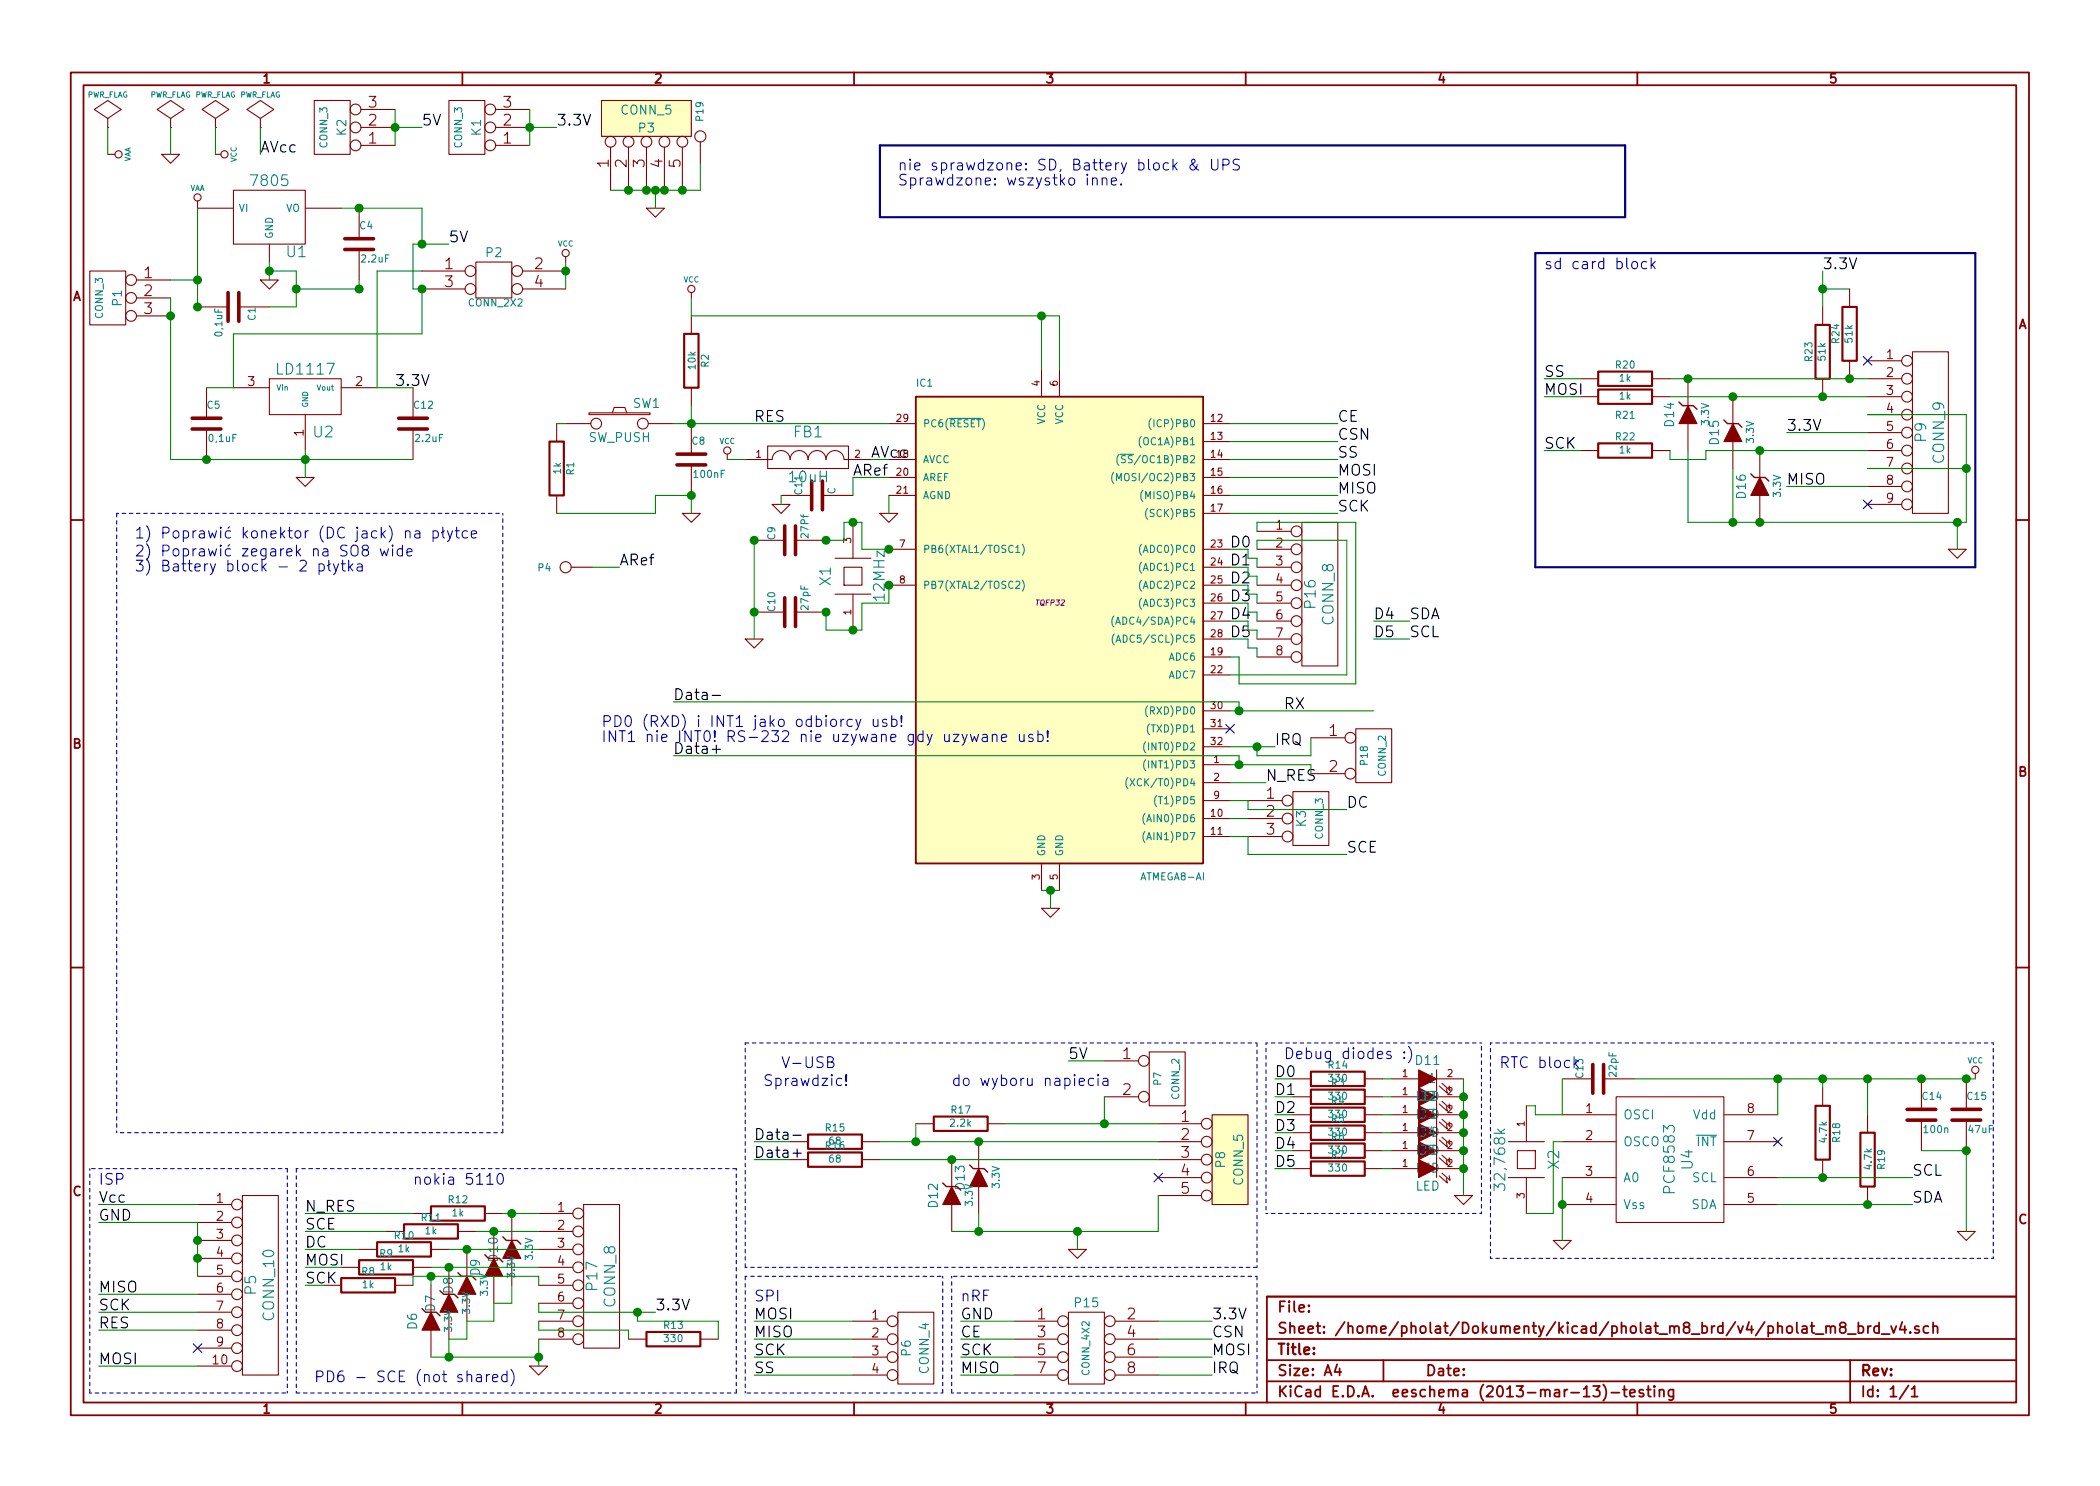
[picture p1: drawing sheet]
EESchema Schematic File Version 2
LIBS:7805
LIBS:power
LIBS:device
LIBS:transistors
LIBS:conn
LIBS:linear
LIBS:regul
LIBS:74xx
LIBS:cmos4000
LIBS:adc-dac
LIBS:memory
LIBS:xilinx
LIBS:special
LIBS:microcontrollers
LIBS:dsp
LIBS:microchip
LIBS:analog_switches
LIBS:motorola
LIBS:texas
LIBS:intel
LIBS:audio
LIBS:interface
LIBS:digital-audio
LIBS:philips
LIBS:display
LIBS:cypress
LIBS:siliconi
LIBS:opto
LIBS:atmel
LIBS:contrib
LIBS:valves
LIBS:ld1117
LIBS:pcf8583
LIBS:mcp73811
LIBS:pholat_m8_brd_v4-cache
EELAYER 24 0
EELAYER END
$Descr A4 11693 8268
encoding utf-8
Sheet 1 1
Title ""
Date ""
Rev ""
Comp ""
Comment1 ""
Comment2 ""
Comment3 ""
Comment4 ""
$EndDescr
$Comp
L ATMEGA8-AI IC1
U 1 1
P 5850 3350
F 0 "IC1" H 5100 4550 40  0000 L BNN
F 1 "ATMEGA8-AI" H 6350 1800 40  0000 L BNN
F 2 "TQFP32" H 5850 3350 30  0000 C CIN
F 3 "" H 5850 3350 60  0000 C CNN
	1    5850 3350
	1    0    0    -1  
$EndComp
$Comp
L R R2
U 1 1
P 3850 2000
F 0 "R2" V 3930 2000 40  0000 C CNN
F 1 "10k" V 3857 2001 40  0000 C CNN
F 2 "" V 3780 2000 30  0000 C CNN
F 3 "" H 3850 2000 30  0000 C CNN
	1    3850 2000
	1    0    0    -1  
$EndComp
$Comp
L C C8
U 1 1
P 3850 2550
F 0 "C8" H 3850 2650 40  0000 L CNN
F 1 "100nF" H 3856 2465 40  0000 L CNN
F 2 "" H 3888 2400 30  0000 C CNN
F 3 "" H 3850 2550 60  0000 C CNN
	1    3850 2550
	1    0    0    -1  
$EndComp
$Comp
L VCC #PWR01
U 1 1
P 3150 1450
F 0 "#PWR01" H 3150 1550 30  0001 C CNN
F 1 "VCC" H 3150 1550 30  0000 C CNN
F 2 "" H 3150 1450 60  0000 C CNN
F 3 "" H 3150 1450 60  0000 C CNN
	1    3150 1450
	1    0    0    -1  
$EndComp
$Comp
L VCC #PWR02
U 1 1
P 3850 1650
F 0 "#PWR02" H 3850 1750 30  0001 C CNN
F 1 "VCC" H 3850 1750 30  0000 C CNN
F 2 "" H 3850 1650 60  0000 C CNN
F 3 "" H 3850 1650 60  0000 C CNN
	1    3850 1650
	1    0    0    -1  
$EndComp
$Comp
L GND #PWR03
U 1 1
P 3850 2850
F 0 "#PWR03" H 3850 2850 30  0001 C CNN
F 1 "GND" H 3850 2780 30  0001 C CNN
F 2 "" H 3850 2850 60  0000 C CNN
F 3 "" H 3850 2850 60  0000 C CNN
	1    3850 2850
	1    0    0    -1  
$EndComp
$Comp
L GND #PWR04
U 1 1
P 4950 2850
F 0 "#PWR04" H 4950 2850 30  0001 C CNN
F 1 "GND" H 4950 2780 30  0001 C CNN
F 2 "" H 4950 2850 60  0000 C CNN
F 3 "" H 4950 2850 60  0000 C CNN
	1    4950 2850
	1    0    0    -1  
$EndComp
$Comp
L VCC #PWR05
U 1 1
P 4050 2550
F 0 "#PWR05" H 4050 2650 30  0001 C CNN
F 1 "VCC" H 4050 2650 30  0000 C CNN
F 2 "" H 4050 2550 60  0000 C CNN
F 3 "" H 4050 2550 60  0000 C CNN
	1    4050 2550
	1    0    0    -1  
$EndComp
$Comp
L GND #PWR06
U 1 1
P 5850 5050
F 0 "#PWR06" H 5850 5050 30  0001 C CNN
F 1 "GND" H 5850 4980 30  0001 C CNN
F 2 "" H 5850 5050 60  0000 C CNN
F 3 "" H 5850 5050 60  0000 C CNN
	1    5850 5050
	1    0    0    -1  
$EndComp
$Comp
L QUARTZCMS4 X1
U 1 1
P 4750 3200
F 0 "X1" H 4750 3350 60  0000 C CNN
F 1 "12MHz" H 4750 3050 60  0000 C CNN
F 2 "" H 4750 3200 60  0000 C CNN
F 3 "" H 4750 3200 60  0000 C CNN
	1    4750 3200
	0    -1   -1   0   
$EndComp
$Comp
L C C9
U 1 1
P 4400 3000
F 0 "C9" H 4400 3100 40  0000 L CNN
F 1 "27Pf" H 4406 2915 40  0000 L CNN
F 2 "" H 4438 2850 30  0000 C CNN
F 3 "" H 4400 3000 60  0000 C CNN
	1    4400 3000
	0    -1   -1   0   
$EndComp
$Comp
L C C10
U 1 1
P 4400 3400
F 0 "C10" H 4400 3500 40  0000 L CNN
F 1 "27pF" H 4406 3315 40  0000 L CNN
F 2 "" H 4438 3250 30  0000 C CNN
F 3 "" H 4400 3400 60  0000 C CNN
	1    4400 3400
	0    -1   -1   0   
$EndComp
$Comp
L GND #PWR07
U 1 1
P 4200 3550
F 0 "#PWR07" H 4200 3550 30  0001 C CNN
F 1 "GND" H 4200 3480 30  0001 C CNN
F 2 "" H 4200 3550 60  0000 C CNN
F 3 "" H 4200 3550 60  0000 C CNN
	1    4200 3550
	1    0    0    -1  
$EndComp
$Comp
L C C11
U 1 1
P 4550 2750
F 0 "C11" H 4550 2850 40  0000 L CNN
F 1 "C" H 4556 2665 40  0000 L CNN
F 2 "" H 4588 2600 30  0000 C CNN
F 3 "" H 4550 2750 60  0000 C CNN
	1    4550 2750
	0    -1   -1   0   
$EndComp
$Comp
L GND #PWR08
U 1 1
P 4350 2800
F 0 "#PWR08" H 4350 2800 30  0001 C CNN
F 1 "GND" H 4350 2730 30  0001 C CNN
F 2 "" H 4350 2800 60  0000 C CNN
F 3 "" H 4350 2800 60  0000 C CNN
	1    4350 2800
	1    0    0    -1  
$EndComp
$Comp
L FILTER FB1
U 1 1
P 4500 2550
F 0 "FB1" H 4500 2700 60  0000 C CNN
F 1 "10uH" H 4500 2450 60  0000 C CNN
F 2 "" H 4500 2550 60  0000 C CNN
F 3 "" H 4500 2550 60  0000 C CNN
	1    4500 2550
	1    0    0    -1  
$EndComp
$Comp
L SW_PUSH SW1
U 1 1
P 3450 2350
F 0 "SW1" H 3600 2460 50  0000 C CNN
F 1 "SW_PUSH" H 3450 2270 50  0000 C CNN
F 2 "" H 3450 2350 60  0000 C CNN
F 3 "" H 3450 2350 60  0000 C CNN
	1    3450 2350
	1    0    0    -1  
$EndComp
Text Label 7450 2550 0    60   ~ 0
SS
Text Label 7450 2650 0    60   ~ 0
MOSI
Text Label 7450 2750 0    60   ~ 0
MISO
Text Label 7450 2850 0    60   ~ 0
SCK
Text Label 550  6700 0    60   ~ 0
Vcc
Text Label 550  6800 0    60   ~ 0
GND
Text Label 550  7600 0    60   ~ 0
MOSI
Text Label 550  7200 0    60   ~ 0
MISO
Text Label 550  7300 0    60   ~ 0
SCK
Text Label 550  7400 0    60   ~ 0
RES
Text Label 4200 2350 0    60   ~ 0
RES
$Comp
L CONN_1 P4
U 1 1
P 3150 3150
F 0 "P4" H 3230 3150 40  0000 L CNN
F 1 "CONN_1" H 3150 3205 30  0001 C CNN
F 2 "" H 3150 3150 60  0000 C CNN
F 3 "" H 3150 3150 60  0000 C CNN
	1    3150 3150
	-1   0    0    1   
$EndComp
Text Label 3450 3150 0    60   ~ 0
ARef
Text Label 4750 2650 0    60   ~ 0
ARef
$Comp
L 7805 U1
U 1 1
P 1500 1200
F 0 "U1" H 1650 1004 60  0000 C CNN
F 1 "7805" H 1500 1400 60  0000 C CNN
F 2 "" H 1500 1200 60  0000 C CNN
F 3 "" H 1500 1200 60  0000 C CNN
	1    1500 1200
	1    0    0    -1  
$EndComp
$Comp
L GND #PWR09
U 1 1
P 1500 1550
F 0 "#PWR09" H 1500 1550 30  0001 C CNN
F 1 "GND" H 1500 1480 30  0001 C CNN
F 2 "" H 1500 1550 60  0000 C CNN
F 3 "" H 1500 1550 60  0000 C CNN
	1    1500 1550
	1    0    0    -1  
$EndComp
$Comp
L C C1
U 1 1
P 1300 1700
F 0 "C1" H 1300 1800 40  0000 L CNN
F 1 "0,1uF" H 1306 1615 40  0000 L CNN
F 2 "" H 1338 1550 30  0000 C CNN
F 3 "" H 1300 1700 60  0000 C CNN
	1    1300 1700
	0    1    1    0   
$EndComp
$Comp
L CONN_2X2 P2
U 1 1
P 2750 1550
F 0 "P2" H 2750 1700 50  0000 C CNN
F 1 "CONN_2X2" H 2760 1420 40  0000 C CNN
F 2 "" H 2750 1550 60  0000 C CNN
F 3 "" H 2750 1550 60  0000 C CNN
	1    2750 1550
	1    0    0    -1  
$EndComp
$Comp
L C C4
U 1 1
P 2000 1350
F 0 "C4" H 2000 1450 40  0000 L CNN
F 1 "2.2uF" H 2006 1265 40  0000 L CNN
F 2 "" H 2038 1200 30  0000 C CNN
F 3 "" H 2000 1350 60  0000 C CNN
	1    2000 1350
	1    0    0    -1  
$EndComp
$Comp
L C C5
U 1 1
P 1150 2350
F 0 "C5" H 1150 2450 40  0000 L CNN
F 1 "0,1uF" H 1156 2265 40  0000 L CNN
F 2 "" H 1188 2200 30  0000 C CNN
F 3 "" H 1150 2350 60  0000 C CNN
	1    1150 2350
	1    0    0    -1  
$EndComp
Text Label 2200 2150 0    60   ~ 0
3.3V
Text Label 2500 1350 0    60   ~ 0
5V
Text Label 4200 7350 0    60   ~ 0
MOSI
Text Label 4200 7450 0    60   ~ 0
MISO
Text Label 4200 7550 0    60   ~ 0
SCK
Text Label 4200 7650 0    60   ~ 0
SS
$Comp
L CONN_4X2 P15
U 1 1
P 6050 7500
F 0 "P15" H 6050 7750 50  0000 C CNN
F 1 "CONN_4X2" V 6050 7500 40  0000 C CNN
F 2 "" H 6050 7500 60  0000 C CNN
F 3 "" H 6050 7500 60  0000 C CNN
	1    6050 7500
	1    0    0    -1  
$EndComp
Text Label 5350 7350 0    60   ~ 0
GND
Text Label 6750 7650 0    60   ~ 0
IRQ
Text Label 6750 7550 0    60   ~ 0
MOSI
Text Label 6750 7450 0    60   ~ 0
CSN
Text Label 6750 7350 0    60   ~ 0
3.3V
Text Label 5350 7450 0    60   ~ 0
CE
Text Label 5350 7550 0    60   ~ 0
SCK
Text Label 5350 7650 0    60   ~ 0
MISO
Text Notes 550  6600 0    60   ~ 0
ISP
Text Notes 4200 7250 0    60   ~ 0
SPI
Text Notes 5350 7250 0    60   ~ 0
nRF
$Comp
L VAA #PWR010
U 1 1
P 1100 1150
F 0 "#PWR010" H 1100 1210 30  0001 C CNN
F 1 "VAA" H 1100 1260 30  0000 C CNN
F 2 "" H 1100 1150 60  0000 C CNN
F 3 "" H 1100 1150 60  0000 C CNN
	1    1100 1150
	1    0    0    -1  
$EndComp
$Comp
L CONN_3 K1
U 1 1
P 2600 700
F 0 "K1" V 2550 700 50  0000 C CNN
F 1 "CONN_3" V 2650 700 40  0000 C CNN
F 2 "" H 2600 700 60  0000 C CNN
F 3 "" H 2600 700 60  0000 C CNN
	1    2600 700 
	-1   0    0    1   
$EndComp
Text Label 3100 700  0    60   ~ 0
3.3V
$Comp
L CONN_3 K2
U 1 1
P 1850 700
F 0 "K2" V 1800 700 50  0000 C CNN
F 1 "CONN_3" V 1900 700 40  0000 C CNN
F 2 "" H 1850 700 60  0000 C CNN
F 3 "" H 1850 700 60  0000 C CNN
	1    1850 700 
	-1   0    0    1   
$EndComp
Text Label 2350 700  0    60   ~ 0
5V
$Comp
L GND #PWR011
U 1 1
P 3650 1150
F 0 "#PWR011" H 3650 1150 30  0001 C CNN
F 1 "GND" H 3650 1080 30  0001 C CNN
F 2 "" H 3650 1150 60  0000 C CNN
F 3 "" H 3650 1150 60  0000 C CNN
	1    3650 1150
	1    0    0    -1  
$EndComp
Text Label 7100 4150 0    60   ~ 0
IRQ
Text Label 7450 2450 0    60   ~ 0
CSN
Text Label 7450 2350 0    60   ~ 0
CE
$Comp
L CONN_8 P16
U 1 1
P 7350 3300
F 0 "P16" V 7300 3300 60  0000 C CNN
F 1 "CONN_8" V 7400 3300 60  0000 C CNN
F 2 "" H 7350 3300 60  0000 C CNN
F 3 "" H 7350 3300 60  0000 C CNN
	1    7350 3300
	1    0    0    -1  
$EndComp
Text Label 7100 6100 0    60   ~ 0
D1
Text Label 7100 6200 0    60   ~ 0
D2
Text Label 7100 6300 0    60   ~ 0
D3
Text Label 7100 6400 0    60   ~ 0
D4
Text Label 7100 6500 0    60   ~ 0
D5
$Comp
L R R3
U 1 1
P 7450 6100
F 0 "R3" V 7530 6100 40  0000 C CNN
F 1 "330" V 7457 6101 40  0000 C CNN
F 2 "" V 7380 6100 30  0000 C CNN
F 3 "" H 7450 6100 30  0000 C CNN
	1    7450 6100
	0    -1   -1   0   
$EndComp
$Comp
L R R4
U 1 1
P 7450 6200
F 0 "R4" V 7530 6200 40  0000 C CNN
F 1 "330" V 7457 6201 40  0000 C CNN
F 2 "" V 7380 6200 30  0000 C CNN
F 3 "" H 7450 6200 30  0000 C CNN
	1    7450 6200
	0    -1   -1   0   
$EndComp
$Comp
L R R5
U 1 1
P 7450 6300
F 0 "R5" V 7530 6300 40  0000 C CNN
F 1 "330" V 7457 6301 40  0000 C CNN
F 2 "" V 7380 6300 30  0000 C CNN
F 3 "" H 7450 6300 30  0000 C CNN
	1    7450 6300
	0    -1   -1   0   
$EndComp
$Comp
L R R6
U 1 1
P 7450 6400
F 0 "R6" V 7530 6400 40  0000 C CNN
F 1 "330" V 7457 6401 40  0000 C CNN
F 2 "" V 7380 6400 30  0000 C CNN
F 3 "" H 7450 6400 30  0000 C CNN
	1    7450 6400
	0    -1   -1   0   
$EndComp
$Comp
L R R7
U 1 1
P 7450 6500
F 0 "R7" V 7530 6500 40  0000 C CNN
F 1 "330" V 7457 6501 40  0000 C CNN
F 2 "" V 7380 6500 30  0000 C CNN
F 3 "" H 7450 6500 30  0000 C CNN
	1    7450 6500
	0    -1   -1   0   
$EndComp
$Comp
L LED D1
U 1 1
P 7950 6100
F 0 "D1" H 7950 6200 50  0000 C CNN
F 1 "LED" H 7950 6000 50  0000 C CNN
F 2 "" H 7950 6100 60  0000 C CNN
F 3 "" H 7950 6100 60  0000 C CNN
	1    7950 6100
	1    0    0    -1  
$EndComp
$Comp
L LED D2
U 1 1
P 7950 6200
F 0 "D2" H 7950 6300 50  0000 C CNN
F 1 "LED" H 7950 6100 50  0000 C CNN
F 2 "" H 7950 6200 60  0000 C CNN
F 3 "" H 7950 6200 60  0000 C CNN
	1    7950 6200
	1    0    0    -1  
$EndComp
$Comp
L LED D3
U 1 1
P 7950 6300
F 0 "D3" H 7950 6400 50  0000 C CNN
F 1 "LED" H 7950 6200 50  0000 C CNN
F 2 "" H 7950 6300 60  0000 C CNN
F 3 "" H 7950 6300 60  0000 C CNN
	1    7950 6300
	1    0    0    -1  
$EndComp
$Comp
L LED D4
U 1 1
P 7950 6400
F 0 "D4" H 7950 6500 50  0000 C CNN
F 1 "LED" H 7950 6300 50  0000 C CNN
F 2 "" H 7950 6400 60  0000 C CNN
F 3 "" H 7950 6400 60  0000 C CNN
	1    7950 6400
	1    0    0    -1  
$EndComp
$Comp
L LED D5
U 1 1
P 7950 6500
F 0 "D5" H 7950 6600 50  0000 C CNN
F 1 "LED" H 7950 6400 50  0000 C CNN
F 2 "" H 7950 6500 60  0000 C CNN
F 3 "" H 7950 6500 60  0000 C CNN
	1    7950 6500
	1    0    0    -1  
$EndComp
$Comp
L GND #PWR012
U 1 1
P 8150 6650
F 0 "#PWR012" H 8150 6650 30  0001 C CNN
F 1 "GND" H 8150 6580 30  0001 C CNN
F 2 "" H 8150 6650 60  0000 C CNN
F 3 "" H 8150 6650 60  0000 C CNN
	1    8150 6650
	1    0    0    -1  
$EndComp
Text Label 7150 3950 0    60   ~ 0
RX
$Comp
L PWR_FLAG #FLG013
U 1 1
P 950 700
F 0 "#FLG013" H 950 795 30  0001 C CNN
F 1 "PWR_FLAG" H 950 880 30  0000 C CNN
F 2 "" H 950 700 60  0000 C CNN
F 3 "" H 950 700 60  0000 C CNN
	1    950  700 
	1    0    0    -1  
$EndComp
$Comp
L GND #PWR014
U 1 1
P 950 850
F 0 "#PWR014" H 950 850 30  0001 C CNN
F 1 "GND" H 950 780 30  0001 C CNN
F 2 "" H 950 850 60  0000 C CNN
F 3 "" H 950 850 60  0000 C CNN
	1    950  850 
	1    0    0    -1  
$EndComp
$Comp
L PWR_FLAG #FLG015
U 1 1
P 600 700
F 0 "#FLG015" H 600 795 30  0001 C CNN
F 1 "PWR_FLAG" H 600 880 30  0000 C CNN
F 2 "" H 600 700 60  0000 C CNN
F 3 "" H 600 700 60  0000 C CNN
	1    600  700 
	1    0    0    -1  
$EndComp
$Comp
L VAA #PWR016
U 1 1
P 600 850
F 0 "#PWR016" H 600 910 30  0001 C CNN
F 1 "VAA" H 600 960 30  0000 C CNN
F 2 "" H 600 850 60  0000 C CNN
F 3 "" H 600 850 60  0000 C CNN
	1    600  850 
	0    1    1    0   
$EndComp
$Comp
L R R1
U 1 1
P 3100 2600
F 0 "R1" V 3180 2600 40  0000 C CNN
F 1 "1k" V 3107 2601 40  0000 C CNN
F 2 "" V 3030 2600 30  0000 C CNN
F 3 "" H 3100 2600 30  0000 C CNN
	1    3100 2600
	1    0    0    -1  
$EndComp
Text Notes 2300 6600 0    60   ~ 0
nokia 5110
$Comp
L CONN_8 P17
U 1 1
P 3350 7100
F 0 "P17" V 3300 7100 60  0000 C CNN
F 1 "CONN_8" V 3400 7100 60  0000 C CNN
F 2 "" H 3350 7100 60  0000 C CNN
F 3 "" H 3350 7100 60  0000 C CNN
	1    3350 7100
	1    0    0    -1  
$EndComp
$Comp
L ZENER D10
U 1 1
P 2850 6950
F 0 "D10" H 2850 7050 50  0000 C CNN
F 1 "3.3V" H 2850 6850 40  0000 C CNN
F 2 "" H 2850 6950 60  0000 C CNN
F 3 "" H 2850 6950 60  0000 C CNN
	1    2850 6950
	0    -1   -1   0   
$EndComp
$Comp
L ZENER D9
U 1 1
P 2750 7050
F 0 "D9" H 2750 7150 50  0000 C CNN
F 1 "3.3V" H 2750 6950 40  0000 C CNN
F 2 "" H 2750 7050 60  0000 C CNN
F 3 "" H 2750 7050 60  0000 C CNN
	1    2750 7050
	0    -1   -1   0   
$EndComp
$Comp
L ZENER D8
U 1 1
P 2600 7150
F 0 "D8" H 2600 7250 50  0000 C CNN
F 1 "3.3V" H 2600 7050 40  0000 C CNN
F 2 "" H 2600 7150 60  0000 C CNN
F 3 "" H 2600 7150 60  0000 C CNN
	1    2600 7150
	0    -1   -1   0   
$EndComp
Text Label 3650 7300 0    60   ~ 0
3.3V
$Comp
L GND #PWR017
U 1 1
P 3000 7600
F 0 "#PWR017" H 3000 7600 30  0001 C CNN
F 1 "GND" H 3000 7530 30  0001 C CNN
F 2 "" H 3000 7600 60  0000 C CNN
F 3 "" H 3000 7600 60  0000 C CNN
	1    3000 7600
	1    0    0    -1  
$EndComp
$Comp
L R R13
U 1 1
P 3750 7450
F 0 "R13" V 3830 7450 40  0000 C CNN
F 1 "330" V 3757 7451 40  0000 C CNN
F 2 "" V 3680 7450 30  0000 C CNN
F 3 "" H 3750 7450 30  0000 C CNN
	1    3750 7450
	0    -1   -1   0   
$EndComp
$Comp
L ZENER D7
U 1 1
P 2500 7250
F 0 "D7" H 2500 7350 50  0000 C CNN
F 1 "3.3V" H 2500 7150 40  0000 C CNN
F 2 "" H 2500 7250 60  0000 C CNN
F 3 "" H 2500 7250 60  0000 C CNN
	1    2500 7250
	0    -1   -1   0   
$EndComp
$Comp
L ZENER D6
U 1 1
P 2400 7350
F 0 "D6" H 2400 7450 50  0000 C CNN
F 1 "3.3V" H 2400 7250 40  0000 C CNN
F 2 "" H 2400 7350 60  0000 C CNN
F 3 "" H 2400 7350 60  0000 C CNN
	1    2400 7350
	0    -1   -1   0   
$EndComp
$Comp
L R R12
U 1 1
P 2550 6750
F 0 "R12" V 2630 6750 40  0000 C CNN
F 1 "1k" V 2557 6751 40  0000 C CNN
F 2 "" V 2480 6750 30  0000 C CNN
F 3 "" H 2550 6750 30  0000 C CNN
	1    2550 6750
	0    -1   -1   0   
$EndComp
$Comp
L R R11
U 1 1
P 2400 6850
F 0 "R11" V 2480 6850 40  0000 C CNN
F 1 "1k" V 2407 6851 40  0000 C CNN
F 2 "" V 2330 6850 30  0000 C CNN
F 3 "" H 2400 6850 30  0000 C CNN
	1    2400 6850
	0    -1   -1   0   
$EndComp
$Comp
L R R10
U 1 1
P 2250 6950
F 0 "R10" V 2330 6950 40  0000 C CNN
F 1 "1k" V 2257 6951 40  0000 C CNN
F 2 "" V 2180 6950 30  0000 C CNN
F 3 "" H 2250 6950 30  0000 C CNN
	1    2250 6950
	0    -1   -1   0   
$EndComp
$Comp
L R R9
U 1 1
P 2150 7050
F 0 "R9" V 2230 7050 40  0000 C CNN
F 1 "1k" V 2157 7051 40  0000 C CNN
F 2 "" V 2080 7050 30  0000 C CNN
F 3 "" H 2150 7050 30  0000 C CNN
	1    2150 7050
	0    -1   -1   0   
$EndComp
$Comp
L R R8
U 1 1
P 2050 7150
F 0 "R8" V 2130 7150 40  0000 C CNN
F 1 "1k" V 2057 7151 40  0000 C CNN
F 2 "" V 1980 7150 30  0000 C CNN
F 3 "" H 2050 7150 30  0000 C CNN
	1    2050 7150
	0    -1   -1   0   
$EndComp
Text Label 1700 6750 0    60   ~ 0
N_RES
Text Label 1700 6950 0    60   ~ 0
DC
Text Label 1700 7150 0    60   ~ 0
SCK
Text Label 1700 7050 0    60   ~ 0
MOSI
$Comp
L CONN_2 P18
U 1 1
P 7650 4200
F 0 "P18" V 7600 4200 40  0000 C CNN
F 1 "CONN_2" V 7700 4200 40  0000 C CNN
F 2 "" H 7650 4200 60  0000 C CNN
F 3 "" H 7650 4200 60  0000 C CNN
	1    7650 4200
	1    0    0    -1  
$EndComp
$Comp
L CONN_3 K3
U 1 1
P 7300 4550
F 0 "K3" V 7250 4550 50  0000 C CNN
F 1 "CONN_3" V 7350 4550 40  0000 C CNN
F 2 "" H 7300 4550 60  0000 C CNN
F 3 "" H 7300 4550 60  0000 C CNN
	1    7300 4550
	1    0    0    -1  
$EndComp
Text Label 7050 4350 0    60   ~ 0
N_RES
Text Label 7500 4500 0    60   ~ 0
DC
$Comp
L PWR_FLAG #FLG018
U 1 1
P 1200 700
F 0 "#FLG018" H 1200 795 30  0001 C CNN
F 1 "PWR_FLAG" H 1200 880 30  0000 C CNN
F 2 "" H 1200 700 60  0000 C CNN
F 3 "" H 1200 700 60  0000 C CNN
	1    1200 700 
	1    0    0    -1  
$EndComp
$Comp
L VCC #PWR019
U 1 1
P 1200 850
F 0 "#PWR019" H 1200 950 30  0001 C CNN
F 1 "VCC" H 1200 950 30  0000 C CNN
F 2 "" H 1200 850 60  0000 C CNN
F 3 "" H 1200 850 60  0000 C CNN
	1    1200 850 
	0    1    1    0   
$EndComp
Text Label 6850 3550 0    60   ~ 0
D5
Text Label 6850 3450 0    60   ~ 0
D4
Text Label 6850 3350 0    60   ~ 0
D3
Text Label 6850 3250 0    60   ~ 0
D2
Text Label 6850 3150 0    60   ~ 0
D1
Text Label 6850 3050 0    60   ~ 0
D0
Text Label 7100 6000 0    60   ~ 0
D0
$Comp
L R R14
U 1 1
P 7450 6000
F 0 "R14" V 7530 6000 40  0000 C CNN
F 1 "330" V 7457 6001 40  0000 C CNN
F 2 "" V 7380 6000 30  0000 C CNN
F 3 "" H 7450 6000 30  0000 C CNN
	1    7450 6000
	0    -1   -1   0   
$EndComp
$Comp
L LED D11
U 1 1
P 7950 6000
F 0 "D11" H 7950 6100 50  0000 C CNN
F 1 "LED" H 7950 5900 50  0000 C CNN
F 2 "" H 7950 6000 60  0000 C CNN
F 3 "" H 7950 6000 60  0000 C CNN
	1    7950 6000
	1    0    0    -1  
$EndComp
$Comp
L PWR_FLAG #FLG020
U 1 1
P 1450 700
F 0 "#FLG020" H 1450 795 30  0001 C CNN
F 1 "PWR_FLAG" H 1450 880 30  0000 C CNN
F 2 "" H 1450 700 60  0000 C CNN
F 3 "" H 1450 700 60  0000 C CNN
	1    1450 700 
	1    0    0    -1  
$EndComp
Text Label 4850 2550 0    60   ~ 0
AVcc
Text Label 1450 850  0    60   ~ 0
AVcc
$Comp
L CONN_5 P3
U 1 1
P 3600 650
F 0 "P3" V 3550 650 50  0000 C CNN
F 1 "CONN_5" V 3650 650 50  0000 C CNN
F 2 "" H 3600 650 60  0000 C CNN
F 3 "" H 3600 650 60  0000 C CNN
	1    3600 650 
	0    -1   -1   0   
$EndComp
$Comp
L CONN_1 P19
U 1 1
P 3900 750
F 0 "P19" H 3980 750 40  0000 L CNN
F 1 "CONN_1" H 3900 805 30  0001 C CNN
F 2 "" H 3900 750 60  0000 C CNN
F 3 "" H 3900 750 60  0000 C CNN
	1    3900 750 
	0    -1   -1   0   
$EndComp
Text Notes 4350 5950 0    60   ~ 0
V-USB
$Comp
L R R17
U 1 1
P 5350 6250
F 0 "R17" V 5430 6250 40  0000 C CNN
F 1 "2.2k" V 5357 6251 40  0000 C CNN
F 2 "" V 5280 6250 30  0000 C CNN
F 3 "" H 5350 6250 30  0000 C CNN
	1    5350 6250
	0    -1   -1   0   
$EndComp
$Comp
L GND #PWR021
U 1 1
P 6000 6950
F 0 "#PWR021" H 6000 6950 30  0001 C CNN
F 1 "GND" H 6000 6880 30  0001 C CNN
F 2 "" H 6000 6950 60  0000 C CNN
F 3 "" H 6000 6950 60  0000 C CNN
	1    6000 6950
	1    0    0    -1  
$EndComp
Text Label 4200 6350 0    60   ~ 0
Data-
Text Label 4200 6450 0    60   ~ 0
Data+
$Comp
L R R15
U 1 1
P 4650 6350
F 0 "R15" V 4730 6350 40  0000 C CNN
F 1 "68" V 4657 6351 40  0000 C CNN
F 2 "" V 4580 6350 30  0000 C CNN
F 3 "" H 4650 6350 30  0000 C CNN
	1    4650 6350
	0    -1   -1   0   
$EndComp
$Comp
L R R16
U 1 1
P 4650 6450
F 0 "R16" V 4730 6450 40  0000 C CNN
F 1 "68" V 4657 6451 40  0000 C CNN
F 2 "" V 4580 6450 30  0000 C CNN
F 3 "" H 4650 6450 30  0000 C CNN
	1    4650 6450
	0    -1   -1   0   
$EndComp
Text Notes 4250 6050 0    60   ~ 0
Sprawdzic!
Text Notes 3350 4050 0    60   ~ 0
PD0 (RXD) i INT1 jako odbiorcy usb!\nINT1 nie INT0! RS-232 nie uzywane gdy uzywane usb!
Text Notes 7150 5900 0    60   ~ 0
Debug diodes :)
$Comp
L CONN_10 P5
U 1 1
P 1450 7150
F 0 "P5" V 1400 7150 60  0000 C CNN
F 1 "CONN_10" V 1500 7150 60  0000 C CNN
F 2 "" H 1450 7150 60  0000 C CNN
F 3 "" H 1450 7150 60  0000 C CNN
	1    1450 7150
	1    0    0    -1  
$EndComp
Text Notes 5000 950  0    60   ~ 0
Nie sprawdzone: RS-232, USB, SD, Battery block,UPS :)\nPołowicznie sprawdzone: nRF\nDo dodania RTC i pamięć SD
$Comp
L CONN_4 P6
U 1 1
P 5100 7500
F 0 "P6" V 5050 7500 50  0000 C CNN
F 1 "CONN_4" V 5150 7500 50  0000 C CNN
F 2 "" H 5100 7500 60  0000 C CNN
F 3 "" H 5100 7500 60  0000 C CNN
	1    5100 7500
	1    0    0    -1  
$EndComp
$Comp
L ZENER D13
U 1 1
P 5450 6550
F 0 "D13" H 5450 6650 50  0000 C CNN
F 1 "3.3V" H 5450 6450 40  0000 C CNN
F 2 "" H 5450 6550 60  0000 C CNN
F 3 "" H 5450 6550 60  0000 C CNN
	1    5450 6550
	0    -1   -1   0   
$EndComp
$Comp
L ZENER D12
U 1 1
P 5300 6650
F 0 "D12" H 5300 6750 50  0000 C CNN
F 1 "3.3V" H 5300 6550 40  0000 C CNN
F 2 "" H 5300 6650 60  0000 C CNN
F 3 "" H 5300 6650 60  0000 C CNN
	1    5300 6650
	0    -1   -1   0   
$EndComp
Text Label 5950 5900 0    60   ~ 0
5V
Text Notes 5300 6050 0    60   ~ 0
do wyboru napiecia
Text Label 3750 4200 0    60   ~ 0
Data+
Text Label 3750 3900 0    60   ~ 0
Data-
NoConn ~ 1100 7500
$Comp
L CONN_5 P8
U 1 1
P 6850 6450
F 0 "P8" V 6800 6450 50  0000 C CNN
F 1 "CONN_5" V 6900 6450 50  0000 C CNN
F 2 "" H 6850 6450 60  0000 C CNN
F 3 "" H 6850 6450 60  0000 C CNN
	1    6850 6450
	1    0    0    -1  
$EndComp
NoConn ~ 6450 6550
$Comp
L LD1117 U2
U 1 1
P 1700 2150
F 0 "U2" H 1800 1900 60  0000 C CNN
F 1 "LD1117" H 1700 2250 60  0000 C CNN
F 2 "" H 1700 2150 60  0000 C CNN
F 3 "" H 1700 2150 60  0000 C CNN
	1    1700 2150
	1    0    0    -1  
$EndComp
$Comp
L C C12
U 1 1
P 2300 2350
F 0 "C12" H 2300 2450 40  0000 L CNN
F 1 "2.2uF" H 2306 2265 40  0000 L CNN
F 2 "" H 2338 2200 30  0000 C CNN
F 3 "" H 2300 2350 60  0000 C CNN
	1    2300 2350
	1    0    0    -1  
$EndComp
$Comp
L GND #PWR022
U 1 1
P 1700 2650
F 0 "#PWR022" H 1700 2650 30  0001 C CNN
F 1 "GND" H 1700 2580 30  0001 C CNN
F 2 "" H 1700 2650 60  0000 C CNN
F 3 "" H 1700 2650 60  0000 C CNN
	1    1700 2650
	1    0    0    -1  
$EndComp
$Comp
L CONN_2 P7
U 1 1
P 6500 6000
F 0 "P7" V 6450 6000 40  0000 C CNN
F 1 "CONN_2" V 6550 6000 40  0000 C CNN
F 2 "" H 6500 6000 60  0000 C CNN
F 3 "" H 6500 6000 60  0000 C CNN
	1    6500 6000
	1    0    0    -1  
$EndComp
Text Notes 1750 7700 0    60   ~ 0
PD6 - SCE (not shared)
$Comp
L PCF8583 U4
U 1 1
P 9300 6450
F 0 "U4" V 9400 6450 60  0000 C CNN
F 1 "PCF8583" V 9300 6450 60  0000 C CNN
F 2 "" H 9300 6450 60  0000 C CNN
F 3 "" H 9300 6450 60  0000 C CNN
	1    9300 6450
	1    0    0    -1  
$EndComp
$Comp
L QUARTZCMS4 X2
U 1 1
P 8500 6450
F 0 "X2" H 8500 6600 60  0000 C CNN
F 1 "32,768k" H 8500 6300 60  0000 C CNN
F 2 "" H 8500 6450 60  0000 C CNN
F 3 "" H 8500 6450 60  0000 C CNN
	1    8500 6450
	0    1    1    0   
$EndComp
$Comp
L C C13
U 1 1
P 8900 6000
F 0 "C13" H 8900 6100 40  0000 L CNN
F 1 "22pF" H 8906 5915 40  0000 L CNN
F 2 "" H 8938 5850 30  0000 C CNN
F 3 "" H 8900 6000 60  0000 C CNN
	1    8900 6000
	0    -1   -1   0   
$EndComp
$Comp
L GND #PWR023
U 1 1
P 8700 6900
F 0 "#PWR023" H 8700 6900 30  0001 C CNN
F 1 "GND" H 8700 6830 30  0001 C CNN
F 2 "" H 8700 6900 60  0000 C CNN
F 3 "" H 8700 6900 60  0000 C CNN
	1    8700 6900
	1    0    0    -1  
$EndComp
NoConn ~ 9900 6350
Text Label 10650 6550 0    60   ~ 0
SCL
Text Label 10650 6700 0    60   ~ 0
SDA
$Comp
L C C14
U 1 1
P 10700 6200
F 0 "C14" H 10700 6300 40  0000 L CNN
F 1 "100n" H 10706 6115 40  0000 L CNN
F 2 "" H 10738 6050 30  0000 C CNN
F 3 "" H 10700 6200 60  0000 C CNN
	1    10700 6200
	1    0    0    -1  
$EndComp
$Comp
L C C15
U 1 1
P 10950 6200
F 0 "C15" H 10950 6300 40  0000 L CNN
F 1 "47uF" H 10956 6115 40  0000 L CNN
F 2 "" H 10988 6050 30  0000 C CNN
F 3 "" H 10950 6200 60  0000 C CNN
	1    10950 6200
	1    0    0    -1  
$EndComp
$Comp
L GND #PWR024
U 1 1
P 10950 6850
F 0 "#PWR024" H 10950 6850 30  0001 C CNN
F 1 "GND" H 10950 6780 30  0001 C CNN
F 2 "" H 10950 6850 60  0000 C CNN
F 3 "" H 10950 6850 60  0000 C CNN
	1    10950 6850
	1    0    0    -1  
$EndComp
$Comp
L R R18
U 1 1
P 10150 6300
F 0 "R18" V 10230 6300 40  0000 C CNN
F 1 "4.7k" V 10157 6301 40  0000 C CNN
F 2 "" V 10080 6300 30  0000 C CNN
F 3 "" H 10150 6300 30  0000 C CNN
	1    10150 6300
	1    0    0    -1  
$EndComp
$Comp
L R R19
U 1 1
P 10400 6450
F 0 "R19" V 10480 6450 40  0000 C CNN
F 1 "4.7k" V 10407 6451 40  0000 C CNN
F 2 "" V 10330 6450 30  0000 C CNN
F 3 "" H 10400 6450 30  0000 C CNN
	1    10400 6450
	1    0    0    -1  
$EndComp
Text Notes 8350 5950 0    60   ~ 0
RTC block
Text Notes 8600 1500 0    60   ~ 0
sd card block
Text Label 1700 6850 0    60   ~ 0
SCE
Text Label 7650 3450 0    60   ~ 0
D4
Text Label 7650 3550 0    60   ~ 0
D5
Text Label 7850 3450 0    60   ~ 0
SDA
Text Label 7850 3550 0    60   ~ 0
SCL
Text Label 7500 4750 0    60   ~ 0
SCE
$Comp
L CONN_9 P9
U 1 1
P 10750 2400
F 0 "P9" V 10700 2400 60  0000 C CNN
F 1 "CONN_9" V 10800 2400 60  0000 C CNN
F 2 "" H 10750 2400 60  0000 C CNN
F 3 "" H 10750 2400 60  0000 C CNN
	1    10750 2400
	1    0    0    -1  
$EndComp
NoConn ~ 10400 2000
NoConn ~ 10400 2800
Text Label 8600 2100 0    60   ~ 0
SS
Text Label 8600 2200 0    60   ~ 0
MOSI
Text Label 9950 2400 0    60   ~ 0
3.3V
Text Label 8600 2500 0    60   ~ 0
SCK
$Comp
L GND #PWR025
U 1 1
P 10900 3050
F 0 "#PWR025" H 10900 3050 30  0001 C CNN
F 1 "GND" H 10900 2980 30  0001 C CNN
F 2 "" H 10900 3050 60  0000 C CNN
F 3 "" H 10900 3050 60  0000 C CNN
	1    10900 3050
	1    0    0    -1  
$EndComp
Text Label 9950 2700 0    60   ~ 0
MISO
$Comp
L R R24
U 1 1
P 10300 1850
F 0 "R24" V 10380 1850 40  0000 C CNN
F 1 "51k" V 10307 1851 40  0000 C CNN
F 2 "" V 10230 1850 30  0000 C CNN
F 3 "" H 10300 1850 30  0000 C CNN
	1    10300 1850
	-1   0    0    1   
$EndComp
$Comp
L R R23
U 1 1
P 10150 1950
F 0 "R23" V 10230 1950 40  0000 C CNN
F 1 "51k" V 10157 1951 40  0000 C CNN
F 2 "" V 10080 1950 30  0000 C CNN
F 3 "" H 10150 1950 30  0000 C CNN
	1    10150 1950
	-1   0    0    1   
$EndComp
Text Label 10150 1500 0    60   ~ 0
3.3V
$Comp
L ZENER D15
U 1 1
P 9650 2400
F 0 "D15" H 9650 2500 50  0000 C CNN
F 1 "3.3V" H 9650 2300 40  0000 C CNN
F 2 "" H 9650 2400 60  0000 C CNN
F 3 "" H 9650 2400 60  0000 C CNN
	1    9650 2400
	0    -1   -1   0   
$EndComp
$Comp
L ZENER D16
U 1 1
P 9800 2700
F 0 "D16" H 9800 2800 50  0000 C CNN
F 1 "3.3V" H 9800 2600 40  0000 C CNN
F 2 "" H 9800 2700 60  0000 C CNN
F 3 "" H 9800 2700 60  0000 C CNN
	1    9800 2700
	0    -1   -1   0   
$EndComp
$Comp
L ZENER D14
U 1 1
P 9400 2300
F 0 "D14" H 9400 2400 50  0000 C CNN
F 1 "3.3V" H 9400 2200 40  0000 C CNN
F 2 "" H 9400 2300 60  0000 C CNN
F 3 "" H 9400 2300 60  0000 C CNN
	1    9400 2300
	0    -1   -1   0   
$EndComp
$Comp
L R R22
U 1 1
P 9050 2500
F 0 "R22" V 9130 2500 40  0000 C CNN
F 1 "1k" V 9057 2501 40  0000 C CNN
F 2 "" V 8980 2500 30  0000 C CNN
F 3 "" H 9050 2500 30  0000 C CNN
	1    9050 2500
	0    -1   -1   0   
$EndComp
$Comp
L R R21
U 1 1
P 9050 2200
F 0 "R21" V 8950 2200 40  0000 C CNN
F 1 "1k" V 9057 2201 40  0000 C CNN
F 2 "" V 8980 2200 30  0000 C CNN
F 3 "" H 9050 2200 30  0000 C CNN
	1    9050 2200
	0    -1   -1   0   
$EndComp
$Comp
L R R20
U 1 1
P 9050 2100
F 0 "R20" V 9130 2100 40  0000 C CNN
F 1 "1k" V 9057 2101 40  0000 C CNN
F 2 "" V 8980 2100 30  0000 C CNN
F 3 "" H 9050 2100 30  0000 C CNN
	1    9050 2100
	0    -1   -1   0   
$EndComp
$Comp
L VCC #PWR026
U 1 1
P 11000 6000
F 0 "#PWR026" H 11000 6100 30  0001 C CNN
F 1 "VCC" H 11000 6100 30  0000 C CNN
F 2 "" H 11000 6000 60  0000 C CNN
F 3 "" H 11000 6000 60  0000 C CNN
	1    11000 6000
	1    0    0    -1  
$EndComp
Wire Wire Line
	6450 6250 5600 6250
Wire Wire Line
	6450 6850 5300 6850
Wire Wire Line
	6450 6650 6450 6850
Wire Notes Line
	5300 7100 5300 7750
Wire Notes Line
	7000 7100 5300 7100
Wire Notes Line
	7000 7750 7000 7100
Wire Notes Line
	5300 7750 7000 7750
Wire Notes Line
	4150 7750 4150 7100
Wire Notes Line
	5250 7750 4150 7750
Wire Notes Line
	5250 7100 5250 7750
Wire Notes Line
	4150 7100 5250 7100
Wire Notes Line
	7000 7050 7000 5800
Wire Notes Line
	4150 5800 4150 7050
Connection ~ 3150 1500
Wire Wire Line
	3900 1050 3900 900 
Wire Notes Line
	1650 7750 1650 6500
Wire Notes Line
	4100 7750 1650 7750
Wire Notes Line
	4100 6500 4100 7750
Wire Notes Line
	1650 6500 4100 6500
Wire Notes Line
	500  7750 1600 7750
Wire Notes Line
	500  6500 500  7750
Wire Notes Line
	1600 6500 500  6500
Wire Notes Line
	1600 7750 1600 6500
Wire Bus Line
	11000 3150 11000 1400
Wire Bus Line
	8550 3150 11000 3150
Wire Bus Line
	8550 1400 8550 3150
Wire Bus Line
	11000 1400 8550 1400
Wire Wire Line
	8800 2500 8600 2500
Connection ~ 9800 2500
Wire Wire Line
	9300 2550 9300 2500
Wire Wire Line
	9500 2550 9300 2550
Wire Wire Line
	9500 2500 9500 2550
Wire Wire Line
	8600 2200 8800 2200
Wire Wire Line
	10400 2200 9300 2200
Wire Wire Line
	8600 2100 8800 2100
Connection ~ 9400 2100
Wire Wire Line
	9300 2100 10400 2100
Connection ~ 9650 2900
Wire Wire Line
	9400 2900 9400 2500
Connection ~ 10900 2900
Wire Wire Line
	10900 3050 10900 2900
Connection ~ 9800 2900
Wire Wire Line
	10950 2900 9400 2900
Wire Wire Line
	9650 2600 9650 2900
Connection ~ 9650 2200
Connection ~ 10150 1600
Wire Wire Line
	10150 1600 10300 1600
Wire Wire Line
	10150 1500 10150 1700
Connection ~ 10300 2100
Connection ~ 10150 2200
Connection ~ 10950 2600
Wire Wire Line
	10400 2600 10950 2600
Wire Wire Line
	10950 2300 10950 2900
Wire Wire Line
	10400 2300 10950 2300
Wire Wire Line
	10400 2700 9950 2700
Wire Wire Line
	9500 2500 10400 2500
Wire Wire Line
	10400 2400 9950 2400
Wire Wire Line
	6950 4750 7500 4750
Wire Wire Line
	6950 4650 6950 4750
Wire Wire Line
	7650 3550 7850 3550
Wire Wire Line
	7650 3450 7850 3450
Connection ~ 10400 6700
Connection ~ 10150 6550
Connection ~ 10400 6000
Wire Wire Line
	10400 6200 10400 6000
Connection ~ 10150 6000
Wire Wire Line
	10150 6050 10150 6000
Wire Wire Line
	10700 6400 10950 6400
Connection ~ 10950 6400
Wire Wire Line
	10950 6400 10950 6850
Connection ~ 10700 6000
Connection ~ 9900 6000
Wire Wire Line
	9900 6700 10650 6700
Wire Wire Line
	9900 6550 10650 6550
Connection ~ 8700 6700
Wire Wire Line
	8700 6550 8700 6900
Wire Wire Line
	9900 6000 9900 6200
Wire Wire Line
	9100 6000 11000 6000
Wire Wire Line
	8700 6200 8700 6000
Wire Wire Line
	8550 6200 8700 6200
Wire Wire Line
	6150 6100 6150 6250
Connection ~ 1150 2550
Wire Wire Line
	950  1650 950  2550
Wire Wire Line
	1700 2500 1700 2650
Connection ~ 1700 2550
Wire Wire Line
	1300 2150 1150 2150
Wire Wire Line
	950  2550 2300 2550
Wire Wire Line
	2000 1600 1650 1600
Connection ~ 2350 1600
Wire Wire Line
	2350 1850 2350 1600
Wire Wire Line
	1300 1850 2350 1850
Wire Wire Line
	1300 2150 1300 1850
Wire Wire Line
	1100 1150 1100 1700
Wire Wire Line
	2350 1600 2300 1600
Wire Wire Line
	2300 1600 2300 1350
Wire Wire Line
	2350 1150 2350 1350
Wire Wire Line
	2100 1500 2350 1500
Connection ~ 6000 6850
Wire Wire Line
	6000 6850 6000 6950
Wire Wire Line
	6150 5900 5950 5900
Connection ~ 6150 6250
Connection ~ 5450 6850
Wire Wire Line
	5450 6850 5450 6750
Connection ~ 5300 6450
Connection ~ 5450 6350
Wire Bus Line
	4900 1200 4900 800 
Wire Bus Line
	9050 1200 4900 1200
Wire Bus Line
	9050 800  9050 1200
Wire Bus Line
	4900 800  9050 800 
Connection ~ 4200 3000
Connection ~ 4600 3000
Connection ~ 4600 3400
Connection ~ 4950 3250
Connection ~ 4950 3050
Connection ~ 1100 7000
Connection ~ 1100 6900
Wire Wire Line
	1100 6800 1100 7100
Connection ~ 6900 3950
Wire Wire Line
	6900 3900 3750 3900
Wire Wire Line
	6900 3950 6900 3900
Connection ~ 6900 4250
Wire Wire Line
	6900 4200 3750 4200
Wire Wire Line
	6900 4250 6900 4200
Wire Wire Line
	4200 6450 4400 6450
Wire Wire Line
	4200 6350 4400 6350
Connection ~ 5100 6350
Wire Wire Line
	5100 6350 5100 6250
Wire Wire Line
	3850 2750 3850 2850
Wire Wire Line
	4950 2750 4950 2850
Wire Wire Line
	4850 2550 4950 2550
Wire Wire Line
	4750 2650 4950 2650
Wire Wire Line
	5800 1750 5800 2050
Wire Wire Line
	5900 1750 5900 2050
Wire Wire Line
	5800 4950 5900 4950
Wire Wire Line
	5850 4950 5850 5050
Connection ~ 5850 4950
Wire Wire Line
	4800 3050 4950 3050
Wire Wire Line
	4800 2900 4800 3050
Wire Wire Line
	4600 3500 4800 3500
Wire Wire Line
	4800 3500 4800 3350
Wire Wire Line
	4800 3350 4950 3350
Wire Wire Line
	4950 3350 4950 3250
Wire Wire Line
	4600 3500 4600 3400
Connection ~ 4750 3500
Connection ~ 4750 2900
Wire Wire Line
	4200 3000 4200 3550
Connection ~ 4200 3400
Wire Wire Line
	4600 3000 4700 3000
Wire Wire Line
	4700 3000 4700 2900
Wire Wire Line
	4700 2900 4800 2900
Wire Wire Line
	3850 1650 3850 1750
Wire Wire Line
	3850 1750 5900 1750
Connection ~ 5800 1750
Wire Wire Line
	3750 2350 4950 2350
Wire Wire Line
	3850 2350 3850 2250
Wire Wire Line
	4050 2550 4150 2550
Wire Wire Line
	4350 2750 4350 2800
Wire Wire Line
	4750 2750 4750 2650
Connection ~ 3850 2350
Wire Wire Line
	6850 2850 7450 2850
Wire Wire Line
	6850 2750 7450 2750
Wire Wire Line
	6850 2650 7450 2650
Wire Wire Line
	6850 2550 7450 2550
Wire Wire Line
	1100 6700 550  6700
Wire Wire Line
	1100 6800 550  6800
Wire Wire Line
	1100 7600 550  7600
Wire Wire Line
	1100 7200 550  7200
Wire Wire Line
	1100 7300 550  7300
Wire Wire Line
	1100 7400 550  7400
Wire Wire Line
	3300 3150 3450 3150
Wire Wire Line
	1500 1450 1500 1550
Connection ~ 1100 1700
Wire Wire Line
	1650 1700 1500 1700
Wire Wire Line
	1650 1500 1650 1700
Wire Wire Line
	1650 1500 1500 1500
Connection ~ 1500 1500
Wire Wire Line
	3150 1450 3150 1600
Wire Wire Line
	2000 1600 2000 1550
Connection ~ 1650 1600
Connection ~ 2000 1600
Wire Wire Line
	1900 1150 2350 1150
Connection ~ 2000 1150
Wire Wire Line
	2100 1500 2100 2150
Wire Wire Line
	2100 2150 2300 2150
Wire Wire Line
	2300 1350 2500 1350
Connection ~ 2350 1350
Wire Wire Line
	4750 7350 4200 7350
Wire Wire Line
	4750 7450 4200 7450
Wire Wire Line
	4750 7550 4200 7550
Wire Wire Line
	4750 7650 4200 7650
Wire Wire Line
	5650 7350 5350 7350
Wire Wire Line
	5650 7450 5350 7450
Wire Wire Line
	5650 7550 5350 7550
Wire Wire Line
	5650 7650 5350 7650
Wire Wire Line
	6450 7350 6750 7350
Wire Wire Line
	6450 7450 6750 7450
Wire Wire Line
	6450 7550 6750 7550
Wire Wire Line
	6450 7650 6750 7650
Wire Wire Line
	950  1550 1100 1550
Connection ~ 1100 1550
Wire Wire Line
	2950 600  2950 800 
Connection ~ 2950 700 
Wire Wire Line
	2950 700  3100 700 
Wire Wire Line
	2200 600  2200 800 
Connection ~ 2200 700 
Wire Wire Line
	2200 700  2350 700 
Wire Wire Line
	3400 1050 3900 1050
Connection ~ 3500 1050
Connection ~ 3600 1050
Connection ~ 3700 1050
Connection ~ 3800 1050
Wire Wire Line
	3650 1050 3650 1150
Connection ~ 3650 1050
Wire Wire Line
	6850 4150 7100 4150
Wire Wire Line
	6850 2450 7450 2450
Wire Wire Line
	6850 2350 7450 2350
Wire Wire Line
	6850 3750 7500 3750
Wire Wire Line
	7500 3750 7500 3000
Wire Wire Line
	7500 3000 7000 3000
Wire Wire Line
	7000 3000 7000 3050
Wire Wire Line
	6850 3650 6900 3650
Wire Wire Line
	6900 3650 6900 3800
Wire Wire Line
	6900 3800 7550 3800
Wire Wire Line
	7550 3800 7550 2900
Wire Wire Line
	7550 2900 7000 2900
Wire Wire Line
	7000 2900 7000 2950
Wire Wire Line
	7000 3200 7000 3250
Wire Wire Line
	6850 3250 6950 3250
Wire Wire Line
	6950 3250 6950 3300
Wire Wire Line
	6950 3300 7000 3300
Wire Wire Line
	7000 3300 7000 3350
Wire Wire Line
	6850 3350 6950 3350
Wire Wire Line
	6950 3350 6950 3400
Wire Wire Line
	6950 3400 7000 3400
Wire Wire Line
	7000 3400 7000 3450
Wire Wire Line
	6850 3450 6950 3450
Wire Wire Line
	6950 3450 6950 3500
Wire Wire Line
	6950 3500 7000 3500
Wire Wire Line
	7000 3500 7000 3550
Wire Wire Line
	6850 3550 6950 3550
Wire Wire Line
	6950 3550 6950 3600
Wire Wire Line
	6950 3600 7000 3600
Wire Wire Line
	7000 3600 7000 3650
Wire Wire Line
	7000 3200 6950 3200
Wire Wire Line
	6950 3200 6950 3150
Wire Wire Line
	6950 3150 6850 3150
Wire Wire Line
	7000 3150 7000 3100
Wire Wire Line
	7000 3100 6950 3100
Wire Wire Line
	6950 3100 6950 3050
Wire Wire Line
	6950 3050 6850 3050
Wire Wire Line
	7700 6100 7750 6100
Wire Wire Line
	7700 6200 7750 6200
Wire Wire Line
	7700 6300 7750 6300
Wire Wire Line
	7700 6400 7750 6400
Wire Wire Line
	7700 6500 7750 6500
Wire Wire Line
	8150 6000 8150 6650
Connection ~ 8150 6200
Connection ~ 8150 6300
Connection ~ 8150 6400
Connection ~ 8150 6500
Wire Wire Line
	6850 3950 7650 3950
Wire Wire Line
	950  700  950  850 
Wire Wire Line
	600  700  600  850 
Wire Wire Line
	3100 2350 3150 2350
Wire Wire Line
	3100 2850 3650 2850
Wire Wire Line
	3650 2850 3650 2750
Wire Wire Line
	3650 2750 3850 2750
Connection ~ 3850 2750
Wire Wire Line
	3000 7250 3000 7300
Wire Wire Line
	3000 7300 3650 7300
Wire Wire Line
	3000 7450 3000 7600
Wire Wire Line
	3000 7350 3000 7400
Wire Wire Line
	3000 7400 3500 7400
Wire Wire Line
	3500 7400 3500 7450
Wire Wire Line
	4000 7450 4000 7350
Wire Wire Line
	4000 7350 3550 7350
Wire Wire Line
	3550 7350 3550 7300
Connection ~ 3550 7300
Wire Wire Line
	2800 6750 3000 6750
Wire Wire Line
	2650 6850 3000 6850
Wire Wire Line
	2500 6950 3000 6950
Wire Wire Line
	2400 7050 3000 7050
Connection ~ 2500 7050
Connection ~ 2600 6950
Connection ~ 2750 6850
Connection ~ 2850 6750
Wire Wire Line
	2300 6750 1700 6750
Wire Wire Line
	2150 6850 1700 6850
Wire Wire Line
	2000 6950 1700 6950
Wire Wire Line
	1900 7050 1700 7050
Wire Wire Line
	1800 7150 1700 7150
Wire Wire Line
	3000 7100 3000 7150
Wire Wire Line
	2300 7100 3000 7100
Wire Wire Line
	2300 7100 2300 7150
Wire Wire Line
	2850 7150 2850 7250
Wire Wire Line
	2850 7250 2750 7250
Wire Wire Line
	2750 7250 2750 7350
Wire Wire Line
	2750 7350 2600 7350
Wire Wire Line
	2600 7350 2600 7450
Wire Wire Line
	2600 7450 2500 7450
Wire Wire Line
	2500 7450 2500 7550
Wire Wire Line
	2400 7550 3000 7550
Connection ~ 3000 7550
Connection ~ 2500 7550
Wire Wire Line
	2400 7150 2400 7100
Connection ~ 2400 7100
Wire Wire Line
	6850 4250 7300 4250
Wire Wire Line
	7000 4150 7000 4200
Wire Wire Line
	7000 4200 7300 4200
Wire Wire Line
	7300 4200 7300 4100
Connection ~ 7000 4150
Wire Wire Line
	7300 4250 7300 4300
Wire Wire Line
	6850 4450 6950 4450
Wire Wire Line
	6850 4550 6950 4550
Wire Wire Line
	6850 4650 6950 4650
Wire Wire Line
	6850 4350 7050 4350
Wire Wire Line
	6950 4450 6950 4500
Wire Wire Line
	6950 4500 7500 4500
Wire Wire Line
	1200 850  1200 700 
Wire Wire Line
	7700 6000 7750 6000
Connection ~ 8150 6100
Wire Wire Line
	1450 700  1450 850 
Wire Wire Line
	6450 6350 4900 6350
Wire Wire Line
	6450 6450 4900 6450
Wire Notes Line
	4150 7050 7000 7050
Wire Notes Line
	7000 5800 4150 5800
Connection ~ 10950 6000
Wire Wire Line
	8550 6200 8550 6150
Wire Wire Line
	8550 6150 8500 6150
Wire Wire Line
	8500 6750 8650 6750
Wire Wire Line
	8650 6750 8650 6350
Wire Wire Line
	8650 6350 8700 6350
Wire Notes Line
	8300 5800 8300 7000
Wire Notes Line
	8300 7000 11100 7000
Wire Notes Line
	8300 5800 11100 5800
Wire Notes Line
	11100 5800 11100 7000
Wire Wire Line
	7100 6500 7200 6500
Wire Wire Line
	7100 6400 7200 6400
Wire Wire Line
	7100 6300 7200 6300
Wire Wire Line
	7100 6200 7200 6200
Wire Wire Line
	7100 6100 7200 6100
Wire Wire Line
	7100 6000 7200 6000
Wire Notes Line
	8250 6750 8250 5800
Wire Notes Line
	8250 5800 7050 5800
Wire Notes Line
	7050 5800 7050 6750
Wire Notes Line
	7050 6750 8250 6750
NoConn ~ 6850 4050
Wire Notes Line
	650  2850 2800 2850
Wire Notes Line
	2800 2850 2800 6300
Wire Notes Line
	2800 6300 650  6300
Wire Notes Line
	650  6300 650  2850
Text Notes 750  3000 0    60   ~ 0
1) Poprawić konektor (DC jack) na płytce
Text Notes 750  3100 0    60   ~ 0
2) Poprawić zegarek na SO8 wide\n3) Dać kontrole baterii tutaj \n- to nie trzeba 2 płytek wtedy.\n
$Comp
L CONN_3 P1
U 1 1
P 600 1650
F 0 "P1" V 550 1650 50  0000 C CNN
F 1 "CONN_3" V 650 1650 40  0000 C CNN
F 2 "" H 600 1650 60  0000 C CNN
F 3 "" H 600 1650 60  0000 C CNN
	1    600  1650
	-1   0    0    -1  
$EndComp
Connection ~ 950  1750
$EndSCHEMATC
